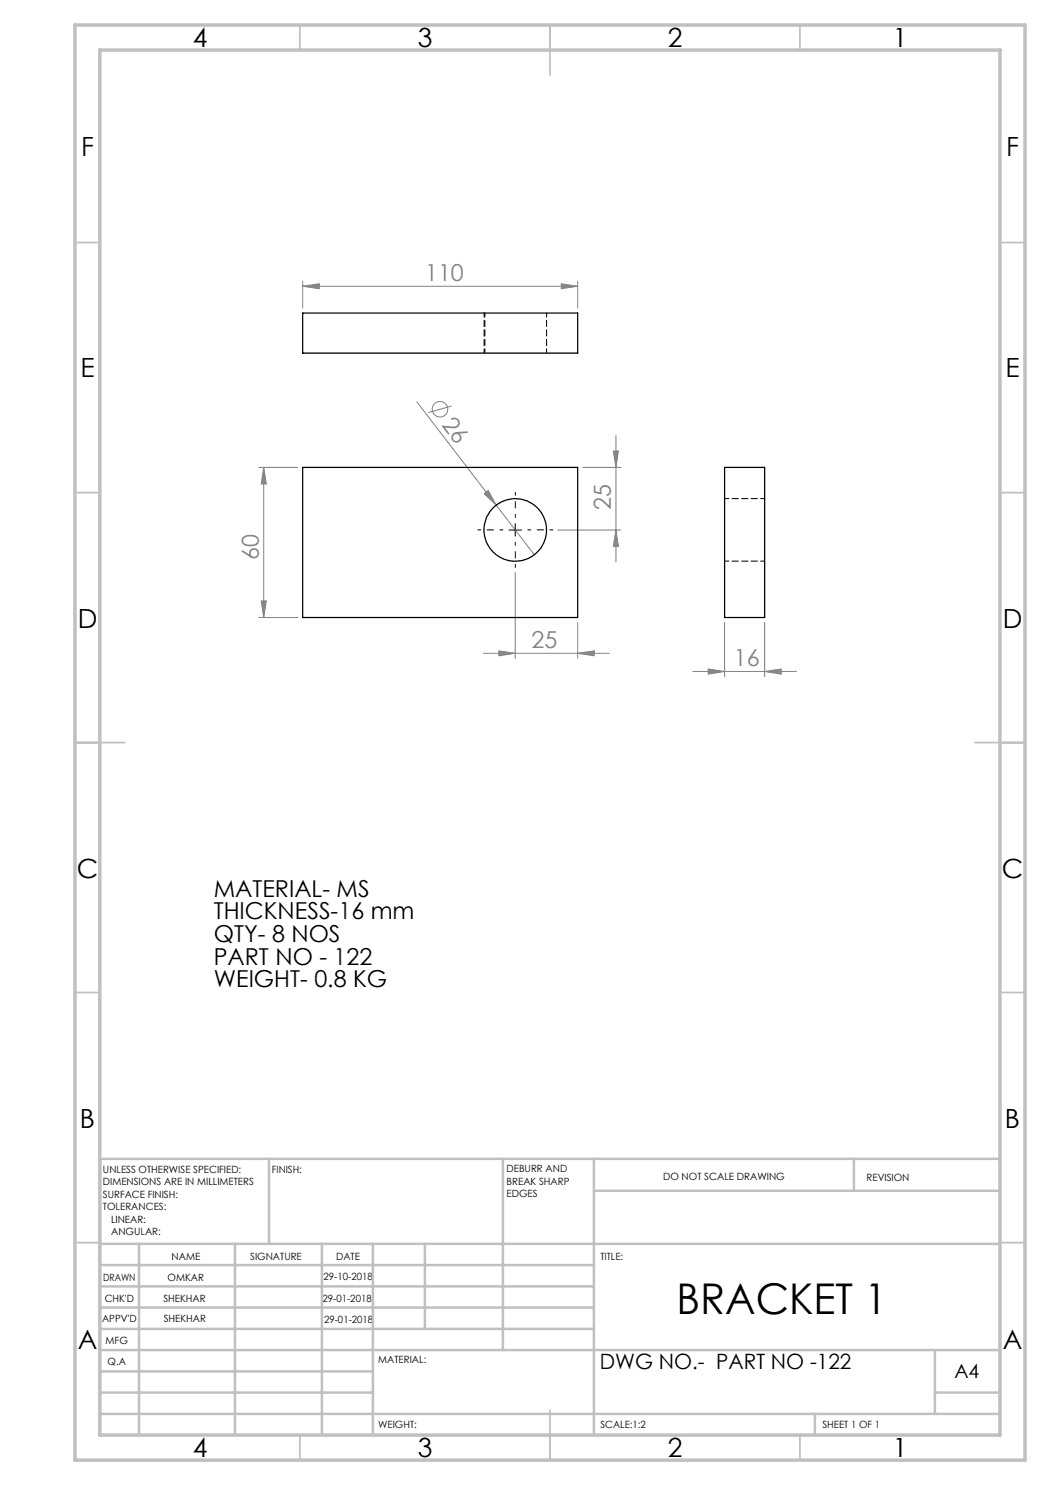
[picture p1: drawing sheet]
<svg xmlns="http://www.w3.org/2000/svg" width="210mm" height="297mm" viewBox="0 0 210 297" stroke-linecap="round" stroke-linejoin="round" font-family="sans-serif">
<g fill="none" stroke="#808080" stroke-width=".2">
<path d="M60.5 57.3l3.4-.5v.9zM60.5 56.3v5.3M60.5 57.3h55M112.3 56.8l3.2 .5-3.2 .4zM115.5 56.3v5.3M51.8 93.5h7.7M52.7 93.5l.6 3.3h-1.1zM52.7 93.5v30M83.4 80.4l23.5 30.5M90.3 81.2l-4.6 1.3M96.8 98.7l.8-.6 1.6 2.9zM116.6 93.5h7.6"/>
<path d="M122.7 90.2h1l-.5 3.3zM123.2 87.1v25.3M103 114.5v17.2M111.5 106h12.7M123.2 106l.5 3.3h-1zM51.8 123.5h7.7M52.2 120.2h1.1l-.6 3.3zM96.7 130.7h25.2M99.8 130.2l3.2 .5-3.2 .5zM115.5 130.7l3.4-.5v1zM115.5 124.5v7.2M138.6 134.3h20.7"/>
<path d="M141.6 133.8l3.3 .5-3.3 .5zM144.9 124.5v10.8M152.9 134.3l3.3-.5v1zM152.9 124.5v10.8"/>
<circle cx="88" cy="81.8" r="1.56"/>
</g>
<path d="M100.6 106h-5M103.1 103.5v-5M103.1 108.5v5M105.6 106h5" fill="none" stroke="#000" stroke-width=".2" stroke-dasharray="15.2 1.3 1.3 1.3" stroke-dashoffset="14.6"/>
<path d="M101.8 106h2.5M103 104.7v2.5" fill="none" stroke="#000" stroke-width=".2"/>
<g fill="none" stroke="#c0c0c0" stroke-width=".35">
<path d="M60 5v5M110 5v10M160 5v5M15 48.5h5M200 48.5h5M15 98.5h5M200 98.5h5M15 148.5h10M195 148.5h10M15 198.5h5M200 198.5h5M15 248.5h5"/>
<path d="M200 248.5h5M60 287v5M110 282v10M160 287v5"/>
</g>
<g fill="none" stroke="#c0c0c0" stroke-width=".5">
<path d="M53.8 231.8v17M100.6 231.8v38.2M118.8 231.8v55.2M118.8 238.2h81.2M170.8 231.8v6.4M200 231.8h-180v55.2M20 248.8h180M20 257.3h98.8M20 253h98.8M27.8 248.8v38.2M47 248.8v38.2M64.4 248.8v38.2"/>
<path d="M74.6 248.8v38.2M85 248.8v17M20 265.8h98.8M20 261.5h98.8M20 278.5h54.6M20 274.3h54.6M20 270h180M187 278.5h13M187 270v12.8M20 282.8h180M163 282.8v4.2"/>
</g>
<path d="M15 5h190v287h-190zM20 10h180v277h-180z" fill="none" stroke="#c0c0c0" stroke-width=".7"/>
<g fill="#808080">
<path d="M96.8 98.7l.8-.6 1.6 2.9z"/>
<path d="M112.3 56.8l3.2 .5-3.2 .4zM60.5 57.3l3.4-.5v.9z"/>
<path d="M141.6 133.8l3.3 .5-3.3 .5zM152.9 134.3l3.3-.5v1z"/>
<path d="M99.8 130.2l3.2 .5-3.2 .5zM115.5 130.7l3.4-.5v1z"/>
<path d="M123.2 106l.5 3.3h-1zM122.7 90.2h1l-.5 3.3z"/>
<path d="M52.7 93.5l.6 3.3h-1.1zM52.2 120.2h1.1l-.6 3.3z"/>
</g>
<g fill="none" stroke="#000" stroke-width=".25">
<path d="M60.5 62.6h55v8h-55zM60.5 93.5h55v30h-55zM144.9 93.5h8v30h-8z"/>
<circle cx="103" cy="106" r="6.2"/>
</g>
<path d="M96.8 62.6v8M97 62.6v8M109.3 70.6v-8M152.9 99.7h-8M144.9 112.2h8" fill="none" stroke="#000" stroke-width=".2" stroke-dasharray="1.3 .6" stroke-dashoffset=".4"/>
<text font-size="8.5" x="135.3" y="262.8">BRACKET 1</text>
<g font-size="5.3">
<text x="38.5" y="9.5">4</text>
<text x="83.5" y="9.5">3</text>
<text x="133.6" y="9.5">2</text>
<text x="178.6" y="9.5">1</text>
<text x="16.2" y="31.3">F</text>
<text x="201.2" y="31.3">F</text>
<text x="16.1" y="75.5">E</text>
<text x="201.1" y="75.5">E</text>
<text x="15.5" y="125.5">D</text>
<text x="200.5" y="125.5">D</text>
<text x="15.4" y="175.5">C</text>
<text x="200.4" y="175.5">C</text>
<text x="16" y="225.5">B</text>
<text x="201" y="225.5">B</text>
<text x="15.5" y="269.8">A</text>
<text x="200.5" y="269.8">A</text>
<text x="38.5" y="291.5">4</text>
<text x="83.5" y="291.5">3</text>
<text x="133.6" y="291.5">2</text>
<text x="178.6" y="291.5">1</text>
</g>
<g font-size="4.7" fill="#808080">
<text x="85" y="56.2">110</text>
<text x="88.2" y="84.9" transform="rotate(52 88.2 84.9)">26</text>
<text x="122.2" y="102.1" transform="rotate(-90 122.2 102.1)">25</text>
<text x="51.8" y="112" transform="rotate(-90 51.8 112)">60</text>
<text x="106.3" y="129.6">25</text>
<text x="146.8" y="133.3">16</text>
</g>
<g font-size="4.7">
<text x="42.8" y="179.3">MATERIAL- MS</text>
<text x="42.8" y="183.8">THICKNESS-16 mm</text>
<text x="42.8" y="188.4">QTY- 8 NOS</text>
<text x="42.8" y="192.9">PART NO - 122</text>
<text x="42.8" y="197.4">WEIGHT- 0.8 KG</text>
</g>
<text font-size="4.2" x="120" y="273.8">DWG NO.- PART NO -122</text>
<text font-size="3.9" x="190.9" y="275.5">A4</text>
<g font-size="2">
<text x="20.6" y="234.6">UNLESS OTHERWISE SPECIFIED:</text>
<text x="20.6" y="237.1">DIMENSIONS ARE IN MILLIMETERS</text>
<text x="20.6" y="239.6">SURFACE FINISH:</text>
<text x="54.4" y="234.6">FINISH:</text>
<text x="101.3" y="234.5">DEBURR AND</text>
<text x="101.3" y="237">BREAK SHARP</text>
<text x="101.3" y="239.5">EDGES</text>
<text x="132.6" y="236">DO NOT SCALE DRAWING</text>
<text x="173.3" y="236.2">REVISION</text>
<text x="20.6" y="242.1">TOLERANCES:</text>
<text x="22.2" y="244.6">LINEAR:</text>
<text x="22.2" y="247.1">ANGULAR:</text>
<text x="34.3" y="252">NAME</text>
<text x="50" y="251.9">SIGNATURE</text>
<text x="67.2" y="251.9">DATE</text>
<text x="120.1" y="251.9">TITLE:</text>
<text x="20.6" y="256.1">DRAWN</text>
<text x="33.5" y="256.1">OMKAR</text>
<text x="64.7" y="255.9">29-10-2018</text>
<text x="20.9" y="260.3">CHK'D</text>
<text x="32.7" y="260.3">SHEKHAR</text>
<text x="64.5" y="260.3">29-01-2018</text>
<text x="20.4" y="264.4">APPV'D</text>
<text x="21.1" y="268.8">MFG</text>
<text x="32.8" y="264.4">SHEKHAR</text>
<text x="64.8" y="264.6">29-01-2018</text>
<text x="21.5" y="273">Q.A</text>
<text x="75.6" y="272.5">MATERIAL:</text>
<text x="75.6" y="285.5">WEIGHT:</text>
<text x="120.1" y="285.6">SCALE:1:2</text>
<text x="164.5" y="285.6">SHEET 1 OF 1</text>
</g>
</svg>
